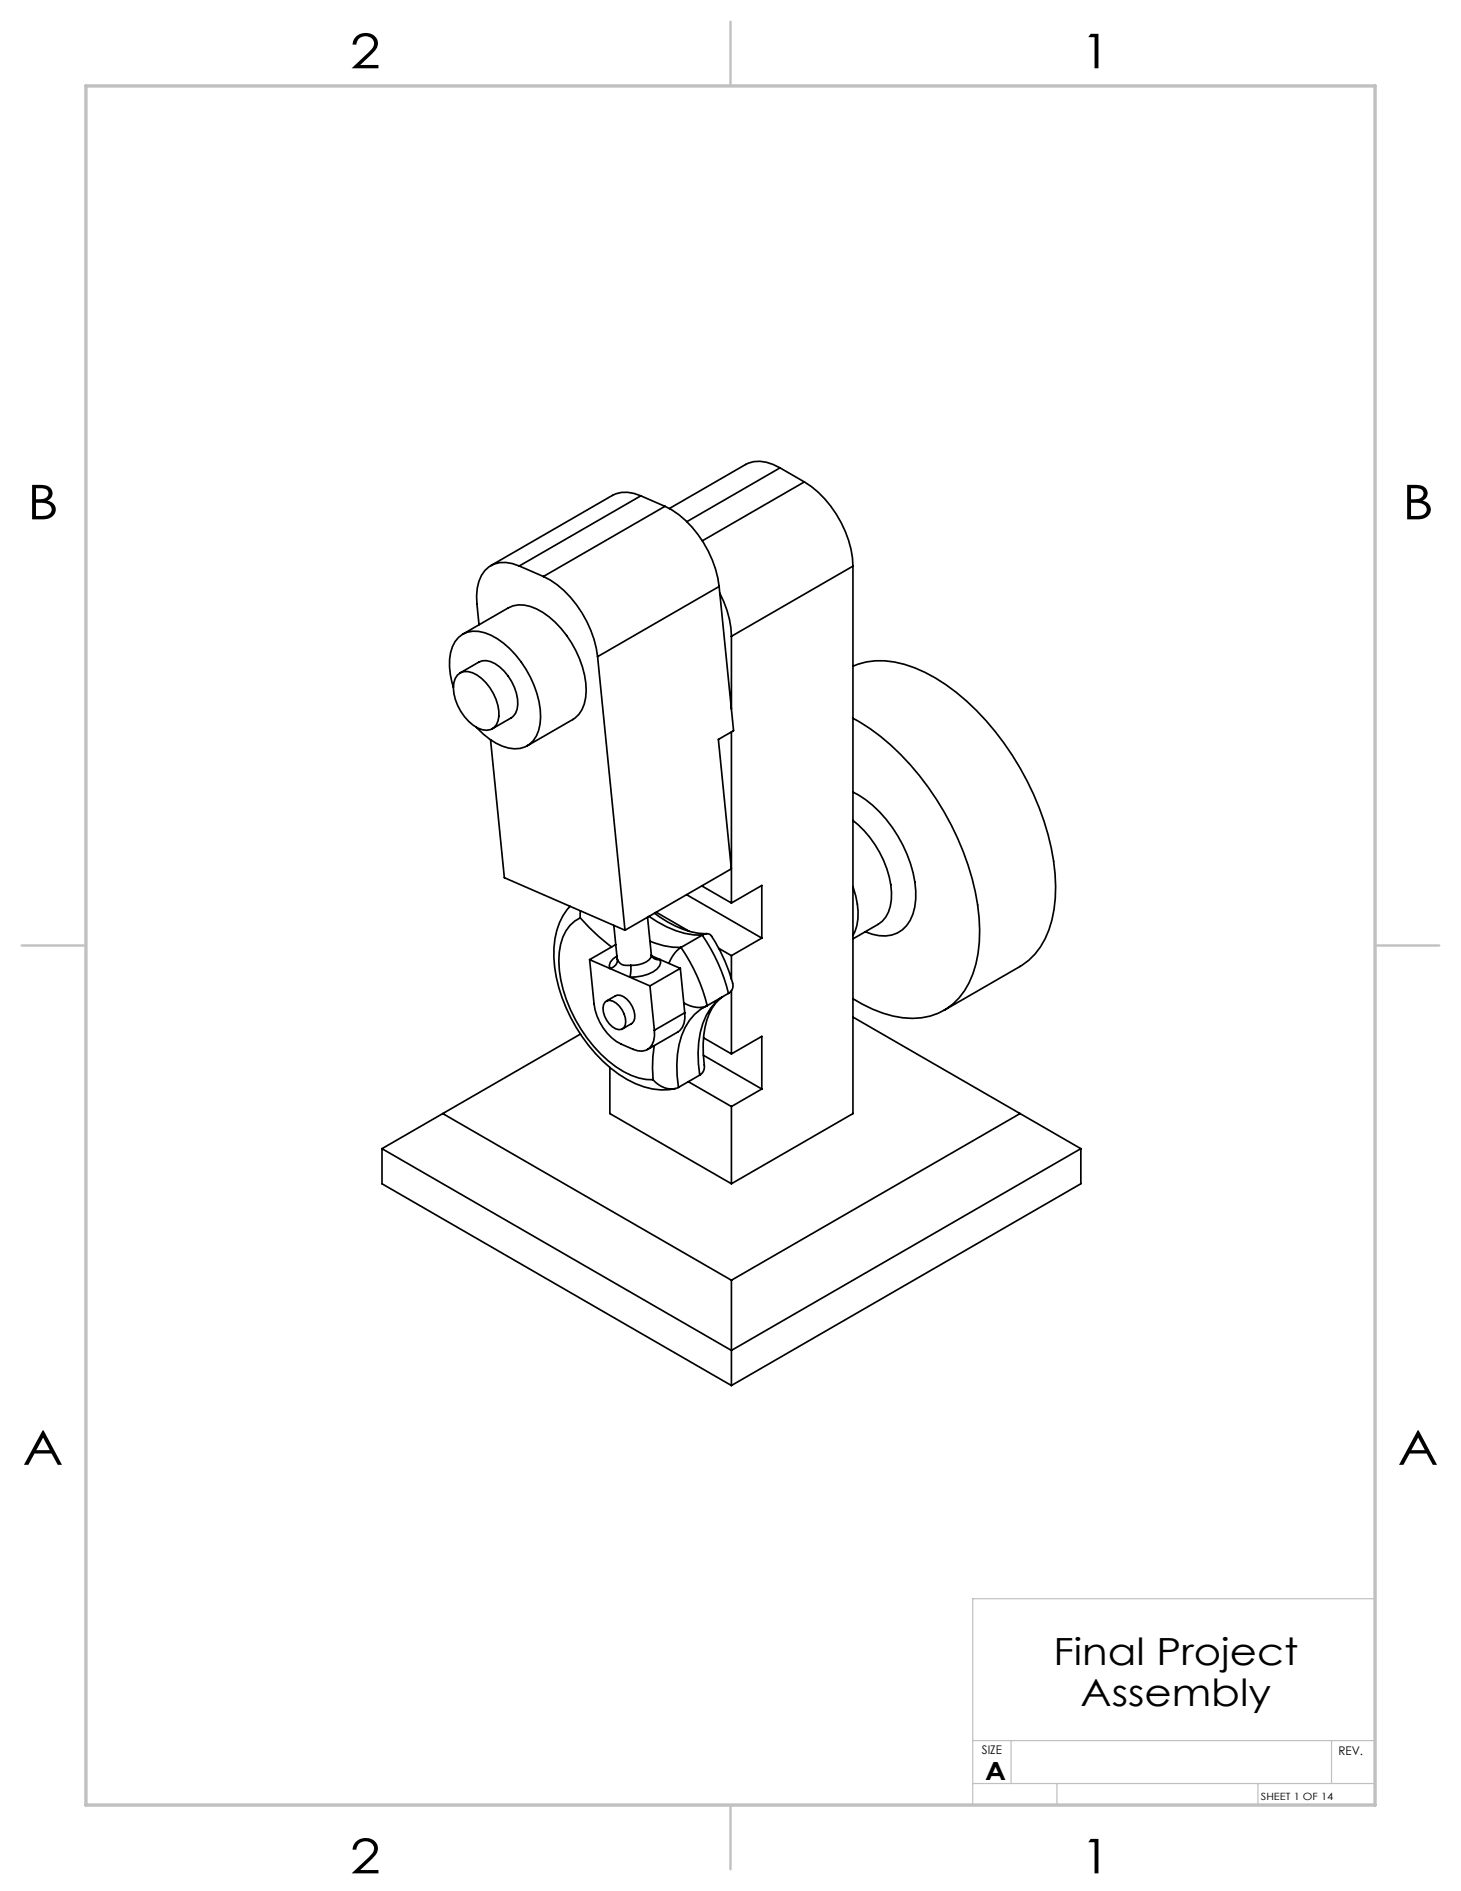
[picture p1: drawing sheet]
<svg xmlns="http://www.w3.org/2000/svg" width="216mm" height="279mm" viewBox="0 0 216 279" stroke-linecap="round" stroke-linejoin="round" font-family="sans-serif">
<path d="M203.2 236.2h-59.5v30.5M143.7 257.2h59.5M149.4 257.2v6.3M196.8 257.2v6.3M143.7 263.5h59.5M156.2 263.5v3.2M185.9 263.5v3.2" fill="none" stroke="#c0c0c0" stroke-width=".18"/>
<path d="M107.9 3.2v9.5M3.2 139.7h9.5M203.2 139.7h9.5M107.9 266.7v9.5" fill="none" stroke="#c0c0c0" stroke-width=".25"/>
<path d="M12.7 12.7h190.5v254h-190.5z" fill="none" stroke="#c0c0c0" stroke-width=".5"/>
<g fill="none" stroke="#000" stroke-width=".25">
<path d="M94.7 73.3a4.7 4.7 0 0 0-4.2-.1l-18 10.4M94.7 73.3l-18 10.3M94.7 73.3l3.6 1.5M98.3 74.8a15.1 15.1 0 0 1 7.4 9.3l.6 2.6M98.3 74.8l-18 10.4M115.3 69.1a5 5 0 0 0-5.1-.5l-11.3 6.5M115.3 69.1l3.6 2.1M115.3 69.1l-13.8 8M118.9 71.2a15.9 15.9 0 0 1 7.1 12.4M118.9 71.2l-15.1 8.7M67.6 99.8a1.91 1.91 0 0 1 2.2-.4 7.1 7.1 0 0 1 3.9 6.4 1.97 1.97 0 0 1-1 1.9 1.97 1.97 0 0 1-2.1-.1 7.2 7.2 0 0 1-3.5-6.7l.2-.6zM68 99.4l2.8-1.6a2.37 2.37 0 0 1 2.4 .3 7.1 7.1 0 0 1 3.2 6.7l-.2 .6-.4 .5-3.1 1.8"/>
<path d="M68.4 93.7l6.7-3.9a4.9 4.9 0 0 1 5.1 .7 14.9 14.9 0 0 1 6.4 11.6 4.6 4.6 0 0 1-2 4.2l-6.7 3.9M76.7 83.6a4.2 4.2 0 0 0-5 .7 6.3 6.3 0 0 0-1.2 5l.3 3M76.7 83.6l3.6 1.6M80.3 85.2a15.1 15.1 0 0 1 7.5 9.2l.5 2.6M88.3 97l4.1 40.4M106.3 86.7l-18 10.3M106.3 86.7l2.1 21.3-2.2 1.3 1.9 19.1-15.7 9M106.4 87.6a14.6 14.6 0 0 1 1.7 6.4M108.1 94v10.8M126 98.4a11.3 11.3 0 0 1 9.2 .3 30.1 30.1 0 0 1 11.9 9.4 40.7 40.7 0 0 1 8.8 21 17.5 17.5 0 0 1-2.2 10.8 9 9 0 0 1-3 2.9l-11.2 6.5M126 83.6l-17.9 10.4M126 83.6v80.9l-17.9 10.4"/>
<path d="M67 101.6a9.3 9.3 0 0 1-.1-6.1 3.6 3.6 0 0 1 4.7-2 12.7 12.7 0 0 1 6.8 6.5 11.5 11.5 0 0 1 1.2 7.9 3.6 3.6 0 0 1-4.5 2.6 9.9 9.9 0 0 1-4.7-3M72.5 109.3l2 20.4 17.9 7.7M108.1 108.1v25.3M126 106.1a35.9 35.9 0 0 1 13.5 13.9 37.3 37.3 0 0 1 5.3 17.4 15.2 15.2 0 0 1-3.1 10.1 9.5 9.5 0 0 1-9.8 2.6 19.7 19.7 0 0 1-5.9-2.5M126 117a18.4 18.4 0 0 1 8.9 12 10.1 10.1 0 0 1-.4 7 4.5 4.5 0 0 1-5.6 2l-1-.3M84.2 133.9a9.9 9.9 0 0 0-2.4 7.5 23.4 23.4 0 0 0 10.8 18.1 9.8 9.8 0 0 0 7.2 1.3M85.7 135.6a5.9 5.9 0 0 0-3.1 5.1 19.1 19.1 0 0 0 4.1 12.6 15.8 15.8 0 0 0 7.7 6l1.1 .2h1M85.7 135.6a29 29 0 0 0 4.7 4.3M85.8 134.6l-.1 1M90.7 136.7l.5 4.9M91 139.6l-3.9 2.2M95.7 135.5l.6 5.6"/>
<path d="M95.9 135.4a13.1 13.1 0 0 0 7.9 2.8M96 139.1a10.8 10.8 0 0 0 4.6 .9M96.7 134.9a12.7 12.7 0 0 0 7.8 3.1M97 134.8l4.8 2.8M100.6 140a4.8 4.8 0 0 0-1.8 2.3M100.6 140a26.3 26.3 0 0 1 3.9 8.6M101.5 132.2l11.1 6.4M103.7 130.9l4.4 2.5M103.8 138.2a.93 .93 0 0 1 1.3 .1 21.5 21.5 0 0 1 3.2 7.3l-.1 .7-.6 .5M103.8 138.2a26.3 26.3 0 0 1 3.8 8.6M103.8 138.2l-3.2 1.8M108.1 133.4l4.5-2.6v7.8"/>
<path d="M112.6 138.6l-4.5 2.6M126 131a10 10 0 0 1 .3 6.6l-.3 .6M126 121.2a15.2 15.2 0 0 1 5.7 10.7 4.9 4.9 0 0 1-1.9 4.7l-3.8 2.1M85.8 152.8l-20.4 11.7M87.1 141.8l.7 6.5a8 8 0 0 0 7.1 7 2.05 2.05 0 0 0 1.8-2.3v-.8M87.1 141.8l8.9 3.9M89.4 148.1a1.2 1.2 0 0 1 1.7 .1 3.4 3.4 0 0 1 1.3 3.3 .93 .93 0 0 1-1.4 .5 3.5 3.5 0 0 1-1.8-3.5zM89.6 147.9l1.3-.8a1.49 1.49 0 0 1 1.7 .5 3.2 3.2 0 0 1 1 3.3l-.2 .3-1.4 .8M90.1 157.7v6.8l18 10.4M91.2 141.3a2.13 2.13 0 0 0-1.2 1.3l.1 .5a1.3 1.3 0 0 0 1.1-1.3M91.2 141.6v.1M91.2 141.6v.2"/>
<path d="M91.2 141.8a1.53 1.53 0 0 0 1.9 .8h.1M96 145.7l.7 6.5M96.3 141.1a1.13 1.13 0 0 1-.8 1 4.5 4.5 0 0 1-2.3 .5M96.3 141.1v.1M96.3 141.2l.2 .3 .3 .2 .8 .1a1.57 1.57 0 0 1-1.1 1.8 6.8 6.8 0 0 1-3.4 .8l.1-.8v-1M96.3 141.2l.1 .1M96.3 141.2l4.2 1.9M96.5 159.5a3.4 3.4 0 0 0 3.8 1.2M96.7 154.5a18.7 18.7 0 0 0-.2 5M100.5 143.1l-4.5 2.6M100.5 143.1l.7 6.5M101 148.2a3.8 3.8 0 0 0 3.5 .4"/>
<path d="M101.2 149.6a2.88 2.88 0 0 1-1 2.9l-4.5 2.6M101.2 149.6l-4.5 2.6M101.7 159.8l6.4 3.7M103.4 158.9l-3.1 1.8M103.9 155.9l8.7 5M104 148.9a7.9 7.9 0 0 0-3.7 5.4 17.4 17.4 0 0 0 0 6.4M104 153.3l4.1 2.4M104.4 148.7l-.4 .2M106.2 140.1l1.9 1.1M106.6 147.4a9 9 0 0 0-3.3 6.6l-.1 1.5 .2 3.4M106.8 147.3a6.9 6.9 0 0 0-2.6 4.5 24.8 24.8 0 0 0-.1 6.1 1.34 1.34 0 0 1-.7 1M107.6 146.8l-3.1 1.8"/>
<path d="M108.1 141.2v3.5M108.1 146.4v9.3M108.1 155.7l4.5-2.6v7.8M126 150.3l24.7 14.2M56.4 169.7l51.7 29.8 51.6-29.8M56.4 169.7v5.2l51.7 29.8M65.4 164.5l42.7 24.7M65.4 164.5l-9 5.2M108.1 163.5v11.4M112.6 160.9l-4.5 2.6M150.7 164.5l-42.6 24.7M150.7 164.5l9 5.2"/>
<path d="M159.7 169.7v5.2l-51.6 29.8M108.1 189.2v15.5"/>
</g>
<g font-size="7.1">
<text x="51.7" y="10.1">2</text>
<text x="159.7" y="10.1">1</text>
<text x="4" y="76.7">B</text>
<text x="207.2" y="76.7">B</text>
<text x="3.3" y="216.4">A</text>
<text x="206.5" y="216.4">A</text>
<text x="51.7" y="276.8">2</text>
<text x="159.7" y="276.8">1</text>
</g>
<g font-size="5.5">
<text x="155.7" y="246">Final Project</text>
<text x="159.7" y="252">Assembly</text>
</g>
<text font-size="3.7" x="145.6" y="263.1">A</text>
<g font-size="1.8">
<text x="145.1" y="259.2">SIZE</text>
<text x="197.8" y="259.4">REV.</text>
</g>
<text font-size="1.5" x="186.3" y="265.9">SHEET 1 OF 14</text>
</svg>
